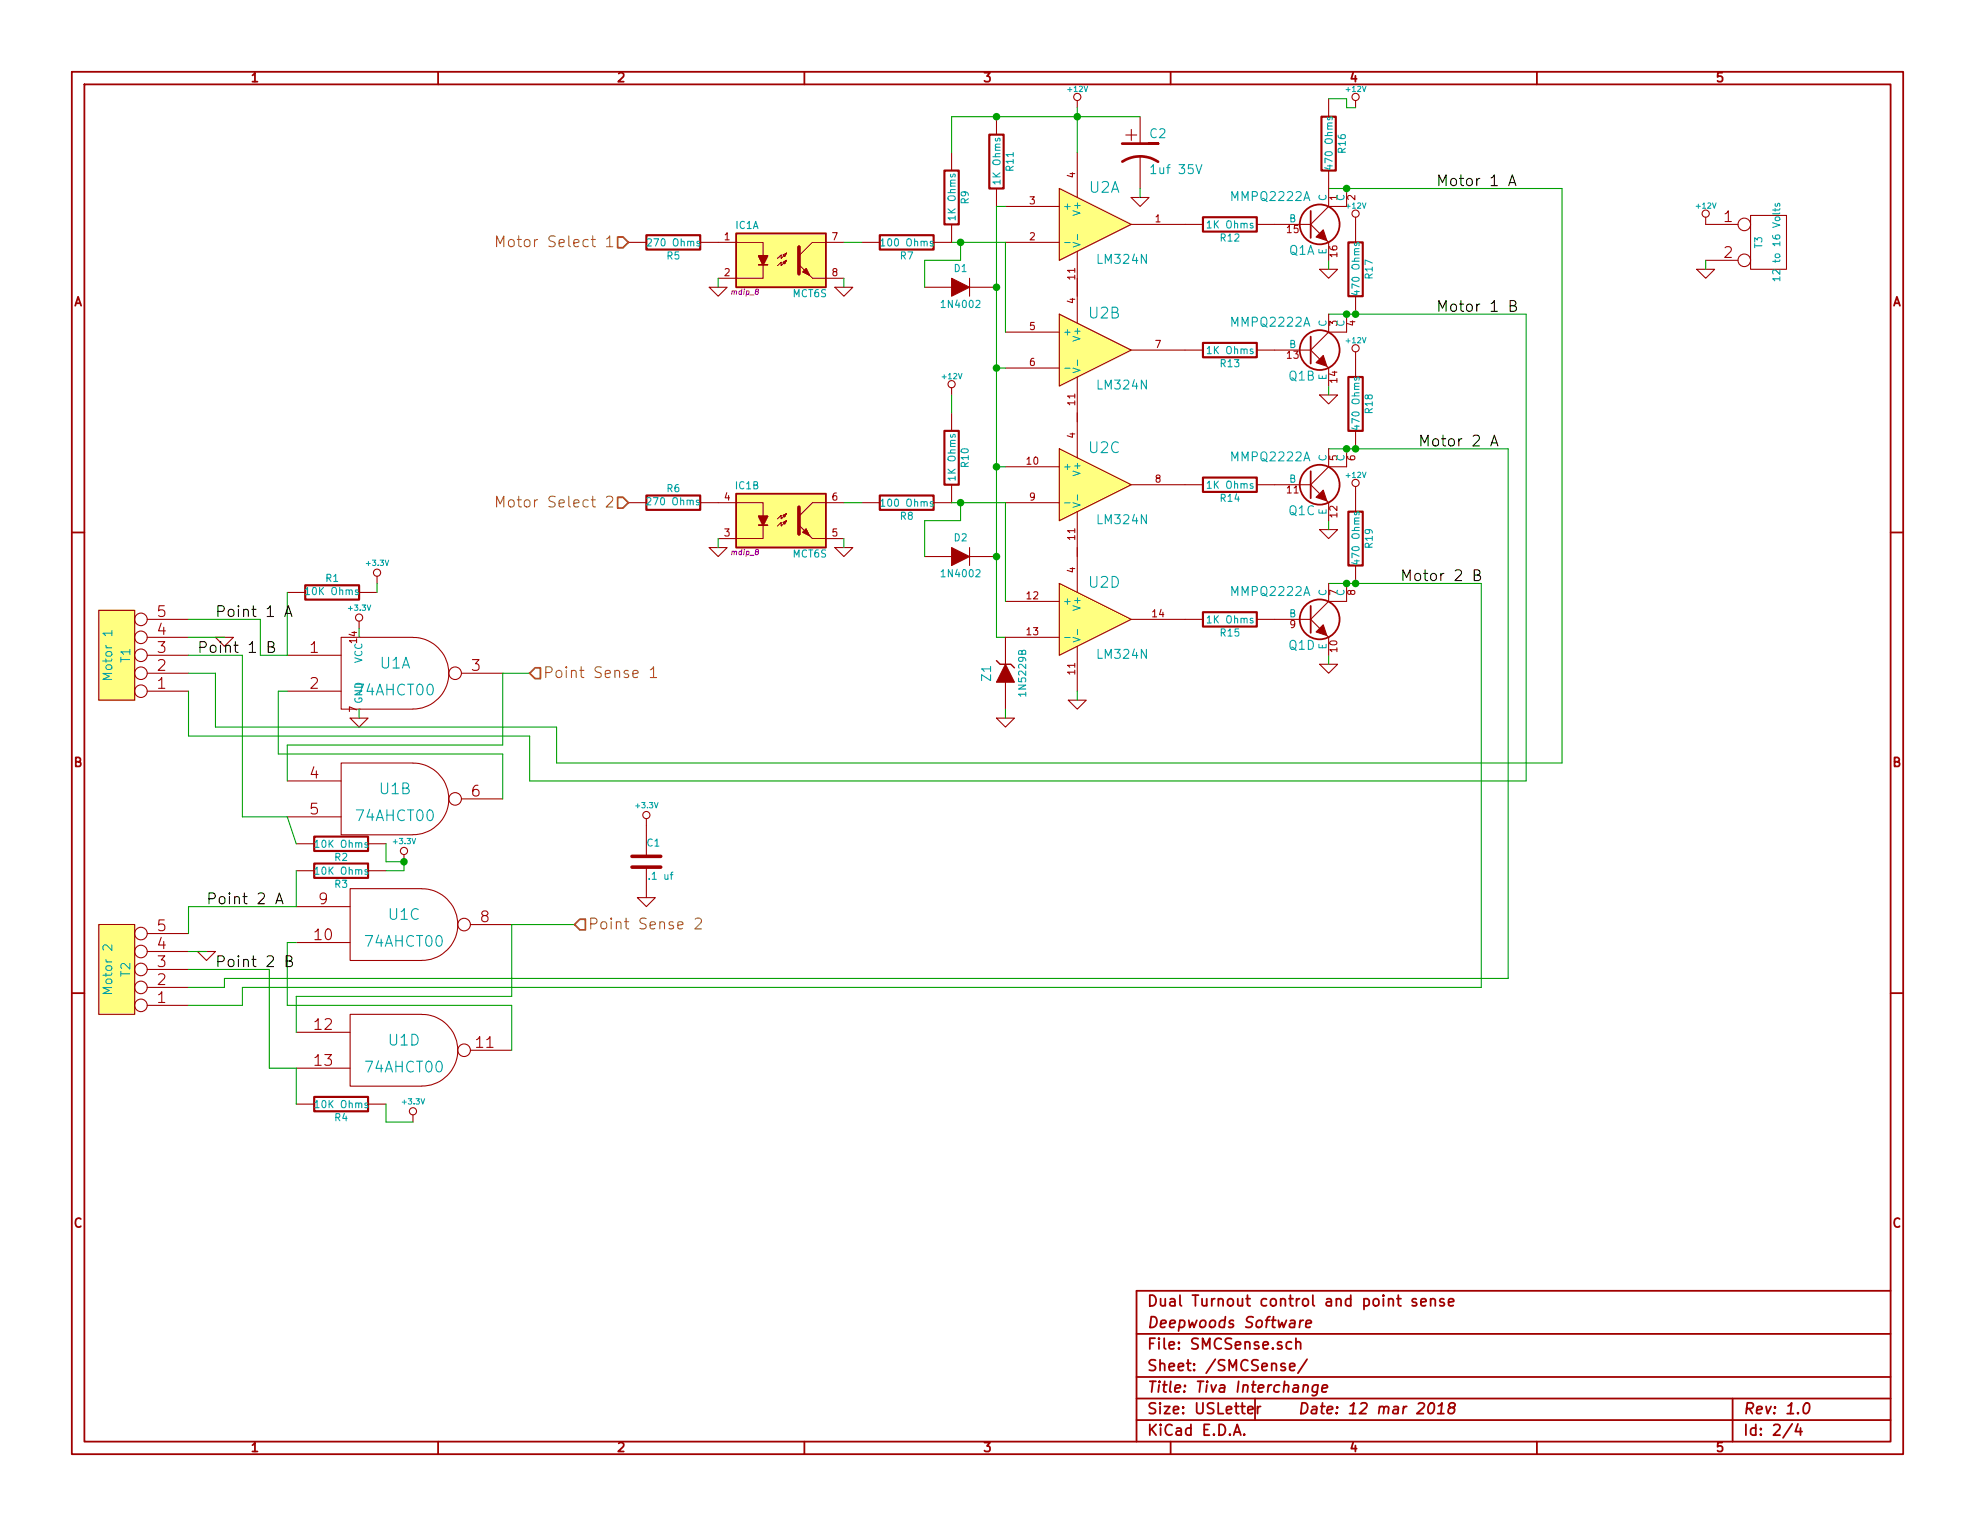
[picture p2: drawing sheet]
EESchema Schematic File Version 2
LIBS:mmpq2222a
LIBS:power
LIBS:device
LIBS:transistors
LIBS:conn
LIBS:linear
LIBS:regul
LIBS:74xx
LIBS:cmos4000
LIBS:adc-dac
LIBS:memory
LIBS:xilinx
LIBS:special
LIBS:microcontrollers
LIBS:dsp
LIBS:microchip
LIBS:analog_switches
LIBS:motorola
LIBS:texas
LIBS:intel
LIBS:audio
LIBS:interface
LIBS:digital-audio
LIBS:philips
LIBS:display
LIBS:cypress
LIBS:siliconi
LIBS:opto
LIBS:atmel
LIBS:contrib
LIBS:valves
LIBS:TivaInterchangeSMD-cache
EELAYER 27 0
EELAYER END
$Descr USLetter 11000 8500
encoding utf-8
Sheet 2 4
Title "Tiva Interchange"
Date "12 mar 2018"
Rev "1.0"
Comp "Deepwoods Software"
Comment1 "Dual Turnout control and point sense"
Comment2 ""
Comment3 ""
Comment4 ""
$EndDescr
$Comp
L 74AHCT00 U1
U 1 1
P 2200 3750
F 0 "U1" H 2200 3800 60  0000 C CNN
F 1 "74AHCT00" H 2200 3650 60  0000 C CNN
F 2 "~" H 2200 3750 60  0000 C CNN
F 3 "~" H 2200 3750 60  0000 C CNN
F 4 "595-SN74AHC00N" H 2200 3750 60  0001 C CNN "Mouser part Number"
	1    2200 3750
	1    0    0    -1  
$EndComp
$Comp
L 74AHCT00 U1
U 2 1
P 2200 4450
F 0 "U1" H 2200 4500 60  0000 C CNN
F 1 "74AHCT00" H 2200 4350 60  0000 C CNN
F 2 "SOIC-14" H 2200 4450 60  0001 C CNN
F 3 "~" H 2200 4450 60  0000 C CNN
F 4 "595-SN74AHC00D " H 2200 4450 60  0001 C CNN "Mouser part Number"
	2    2200 4450
	1    0    0    -1  
$EndComp
Wire Wire Line
	1600 4150 1600 4350
Wire Wire Line
	1600 4150 2800 4150
Wire Wire Line
	2800 4150 2800 3750
Wire Wire Line
	2800 4450 2800 4200
Wire Wire Line
	2800 4200 1550 4200
Wire Wire Line
	1550 4200 1550 3850
Wire Wire Line
	1550 3850 1600 3850
$Comp
L GND #PWR010
U 1 1
P 2000 4000
F 0 "#PWR010" H 2000 4000 30  0001 C CNN
F 1 "GND" H 2000 3930 30  0001 C CNN
F 2 "" H 2000 4000 60  0000 C CNN
F 3 "" H 2000 4000 60  0000 C CNN
	1    2000 4000
	1    0    0    -1  
$EndComp
Wire Wire Line
	2000 3950 2000 4000
$Comp
L +3.3V #PWR011
U 1 1
P 2000 3500
F 0 "#PWR011" H 2000 3460 30  0001 C CNN
F 1 "+3.3V" H 2000 3610 30  0000 C CNN
F 2 "" H 2000 3500 60  0000 C CNN
F 3 "" H 2000 3500 60  0000 C CNN
	1    2000 3500
	1    0    0    -1  
$EndComp
Wire Wire Line
	2000 3550 2000 3500
$Comp
L 74AHCT00 U1
U 3 1
P 2250 5150
F 0 "U1" H 2250 5200 60  0000 C CNN
F 1 "74AHCT00" H 2250 5050 60  0000 C CNN
F 2 "~" H 2250 5150 60  0000 C CNN
F 3 "~" H 2250 5150 60  0000 C CNN
	3    2250 5150
	1    0    0    -1  
$EndComp
$Comp
L 74AHCT00 U1
U 4 1
P 2250 5850
F 0 "U1" H 2250 5900 60  0000 C CNN
F 1 "74AHCT00" H 2250 5750 60  0000 C CNN
F 2 "~" H 2250 5850 60  0000 C CNN
F 3 "~" H 2250 5850 60  0000 C CNN
	4    2250 5850
	1    0    0    -1  
$EndComp
Wire Wire Line
	1650 5550 1650 5750
Wire Wire Line
	2850 5550 1650 5550
Wire Wire Line
	2850 5150 2850 5550
Wire Wire Line
	2850 5850 2850 5600
Wire Wire Line
	2850 5600 1600 5600
Wire Wire Line
	1600 5600 1600 5250
Wire Wire Line
	1600 5250 1650 5250
$Comp
L MCT6H IC1
U 1 1
P 4350 1450
F 0 "IC1" H 4160 1640 40  0000 C CNN
F 1 "MCT6S" H 4510 1260 40  0000 C CNN
F 2 "mdip_8" H 4150 1270 30  0000 C CIN
F 3 "~" H 4350 1450 60  0000 C CNN
F 4 "512-MCT6S" H 4350 1450 60  0001 C CNN "Mouser part Number"
	1    4350 1450
	1    0    0    -1  
$EndComp
$Comp
L MCT6H IC1
U 2 1
P 4350 2900
F 0 "IC1" H 4160 3090 40  0000 C CNN
F 1 "MCT6S" H 4510 2710 40  0000 C CNN
F 2 "mdip_8" H 4150 2720 30  0000 C CIN
F 3 "~" H 4350 2900 60  0000 C CNN
	2    4350 2900
	1    0    0    -1  
$EndComp
$Comp
L GND #PWR012
U 1 1
P 4000 1600
F 0 "#PWR012" H 4000 1600 30  0001 C CNN
F 1 "GND" H 4000 1530 30  0001 C CNN
F 2 "" H 4000 1600 60  0000 C CNN
F 3 "" H 4000 1600 60  0000 C CNN
	1    4000 1600
	1    0    0    -1  
$EndComp
$Comp
L GND #PWR013
U 1 1
P 4000 3050
F 0 "#PWR013" H 4000 3050 30  0001 C CNN
F 1 "GND" H 4000 2980 30  0001 C CNN
F 2 "" H 4000 3050 60  0000 C CNN
F 3 "" H 4000 3050 60  0000 C CNN
	1    4000 3050
	1    0    0    -1  
$EndComp
Wire Wire Line
	4000 1550 4000 1600
Wire Wire Line
	4000 3000 4000 3050
$Comp
L R R5
U 1 1
P 3750 1350
F 0 "R5" V 3830 1350 40  0000 C CNN
F 1 "270 Ohms" V 3757 1351 40  0000 C CNN
F 2 "~" V 3680 1350 30  0000 C CNN
F 3 "~" H 3750 1350 30  0000 C CNN
F 4 "603-CFR-25JR-52-270R" V 3750 1350 60  0001 C CNN "Mouser Part Number"
	1    3750 1350
	0    1    1    0   
$EndComp
$Comp
L R R6
U 1 1
P 3750 2800
F 0 "R6" V 3830 2800 40  0000 C CNN
F 1 "270 Ohms" V 3757 2801 40  0000 C CNN
F 2 "~" V 3680 2800 30  0000 C CNN
F 3 "~" H 3750 2800 30  0000 C CNN
F 4 "603-CFR-25JR-52-270R" V 3750 2800 60  0001 C CNN "Mouser Part Number"
	1    3750 2800
	0    -1   -1   0   
$EndComp
$Comp
L GND #PWR014
U 1 1
P 4700 3050
F 0 "#PWR014" H 4700 3050 30  0001 C CNN
F 1 "GND" H 4700 2980 30  0001 C CNN
F 2 "" H 4700 3050 60  0000 C CNN
F 3 "" H 4700 3050 60  0000 C CNN
	1    4700 3050
	1    0    0    -1  
$EndComp
$Comp
L GND #PWR015
U 1 1
P 4700 1600
F 0 "#PWR015" H 4700 1600 30  0001 C CNN
F 1 "GND" H 4700 1530 30  0001 C CNN
F 2 "" H 4700 1600 60  0000 C CNN
F 3 "" H 4700 1600 60  0000 C CNN
	1    4700 1600
	1    0    0    -1  
$EndComp
Wire Wire Line
	4700 1550 4700 1600
Wire Wire Line
	4700 3000 4700 3050
$Comp
L R R1
U 1 1
P 1850 3300
F 0 "R1" V 1930 3300 40  0000 C CNN
F 1 "10K Ohms" V 1857 3301 40  0000 C CNN
F 2 "~" V 1780 3300 30  0000 C CNN
F 3 "~" H 1850 3300 30  0000 C CNN
F 4 "603-CFR-25JR-5210K" V 1850 3300 60  0001 C CNN "Mouser Part Number"
	1    1850 3300
	0    -1   -1   0   
$EndComp
$Comp
L R R2
U 1 1
P 1900 4700
F 0 "R2" V 1980 4700 40  0000 C CNN
F 1 "10K Ohms" V 1907 4701 40  0000 C CNN
F 2 "~" V 1830 4700 30  0000 C CNN
F 3 "~" H 1900 4700 30  0000 C CNN
F 4 "603-CFR-25JR-5210K" V 1900 4700 60  0001 C CNN "Mouser Part Number"
	1    1900 4700
	0    1    1    0   
$EndComp
Wire Wire Line
	1600 4550 1650 4700
$Comp
L R R3
U 1 1
P 1900 4850
F 0 "R3" V 1980 4850 40  0000 C CNN
F 1 "10K Ohms" V 1907 4851 40  0000 C CNN
F 2 "~" V 1830 4850 30  0000 C CNN
F 3 "~" H 1900 4850 30  0000 C CNN
F 4 "603-CFR-25JR-5210K" V 1900 4850 60  0001 C CNN "Mouser Part Number"
	1    1900 4850
	0    1    1    0   
$EndComp
Wire Wire Line
	1650 4850 1650 5050
$Comp
L R R4
U 1 1
P 1900 6150
F 0 "R4" V 1980 6150 40  0000 C CNN
F 1 "10K Ohms" V 1907 6151 40  0000 C CNN
F 2 "~" V 1830 6150 30  0000 C CNN
F 3 "~" H 1900 6150 30  0000 C CNN
F 4 "603-CFR-25JR-5210K" V 1900 6150 60  0001 C CNN "Mouser Part Number"
	1    1900 6150
	0    1    1    0   
$EndComp
Wire Wire Line
	1650 5950 1650 6150
Wire Wire Line
	1600 3300 1600 3650
$Comp
L +3.3V #PWR016
U 1 1
P 2100 3250
F 0 "#PWR016" H 2100 3210 30  0001 C CNN
F 1 "+3.3V" H 2100 3360 30  0000 C CNN
F 2 "" H 2100 3250 60  0000 C CNN
F 3 "" H 2100 3250 60  0000 C CNN
	1    2100 3250
	1    0    0    -1  
$EndComp
Wire Wire Line
	2100 3250 2100 3300
$Comp
L +3.3V #PWR017
U 1 1
P 2250 4800
F 0 "#PWR017" H 2250 4760 30  0001 C CNN
F 1 "+3.3V" H 2250 4910 30  0000 C CNN
F 2 "" H 2250 4800 60  0000 C CNN
F 3 "" H 2250 4800 60  0000 C CNN
	1    2250 4800
	1    0    0    -1  
$EndComp
Wire Wire Line
	2150 4850 2250 4850
Wire Wire Line
	2250 4850 2250 4800
Wire Wire Line
	2250 4800 2150 4800
Wire Wire Line
	2150 4800 2150 4700
Connection ~ 2250 4800
$Comp
L +3.3V #PWR018
U 1 1
P 2300 6250
F 0 "#PWR018" H 2300 6210 30  0001 C CNN
F 1 "+3.3V" H 2300 6360 30  0000 C CNN
F 2 "" H 2300 6250 60  0000 C CNN
F 3 "" H 2300 6250 60  0000 C CNN
	1    2300 6250
	1    0    0    -1  
$EndComp
Wire Wire Line
	2150 6150 2150 6250
Wire Wire Line
	2150 6250 2300 6250
$Comp
L LM324N U2
U 1 1
P 6100 1250
F 0 "U2" H 6150 1450 60  0000 C CNN
F 1 "LM324N" H 6250 1050 50  0000 C CNN
F 2 "" H 6100 1250 60  0000 C CNN
F 3 "" H 6100 1250 60  0000 C CNN
F 4 "512-LM324N" H 6100 1250 60  0001 C CNN "Mouser part Number"
	1    6100 1250
	1    0    0    -1  
$EndComp
$Comp
L LM324N U2
U 2 1
P 6100 1950
F 0 "U2" H 6150 2150 60  0000 C CNN
F 1 "LM324N" H 6250 1750 50  0000 C CNN
F 2 "" H 6100 1950 60  0000 C CNN
F 3 "" H 6100 1950 60  0000 C CNN
	2    6100 1950
	1    0    0    -1  
$EndComp
$Comp
L LM324N U2
U 3 1
P 6100 2700
F 0 "U2" H 6150 2900 60  0000 C CNN
F 1 "LM324N" H 6250 2500 50  0000 C CNN
F 2 "" H 6100 2700 60  0000 C CNN
F 3 "" H 6100 2700 60  0000 C CNN
	3    6100 2700
	1    0    0    -1  
$EndComp
$Comp
L LM324N U2
U 4 1
P 6100 3450
F 0 "U2" H 6150 3650 60  0000 C CNN
F 1 "LM324N" H 6250 3250 50  0000 C CNN
F 2 "" H 6100 3450 60  0000 C CNN
F 3 "" H 6100 3450 60  0000 C CNN
	4    6100 3450
	1    0    0    -1  
$EndComp
$Comp
L +12V #PWR019
U 1 1
P 6000 600
F 0 "#PWR019" H 6000 550 20  0001 C CNN
F 1 "+12V" H 6000 700 30  0000 C CNN
F 2 "" H 6000 600 60  0000 C CNN
F 3 "" H 6000 600 60  0000 C CNN
	1    6000 600 
	1    0    0    -1  
$EndComp
$Comp
L CP1 C2
U 1 1
P 6350 850
F 0 "C2" H 6400 950 50  0000 L CNN
F 1 "1uf 35V" H 6400 750 50  0000 L CNN
F 2 "~" H 6350 850 60  0000 C CNN
F 3 "~" H 6350 850 60  0000 C CNN
F 4 "74-199D105X9035A1VE3" H 6350 850 60  0001 C CNN "Mouser Part Number"
	1    6350 850 
	1    0    0    -1  
$EndComp
Wire Wire Line
	5300 650  6350 650 
$Comp
L GND #PWR020
U 1 1
P 6350 1100
F 0 "#PWR020" H 6350 1100 30  0001 C CNN
F 1 "GND" H 6350 1030 30  0001 C CNN
F 2 "" H 6350 1100 60  0000 C CNN
F 3 "" H 6350 1100 60  0000 C CNN
	1    6350 1100
	1    0    0    -1  
$EndComp
Wire Wire Line
	6350 1050 6350 1100
$Comp
L R R11
U 1 1
P 5550 900
F 0 "R11" V 5630 900 40  0000 C CNN
F 1 "1K Ohms" V 5557 901 40  0000 C CNN
F 2 "~" V 5480 900 30  0000 C CNN
F 3 "~" H 5550 900 30  0000 C CNN
F 4 "279-2-1623927-3 " V 5550 900 60  0001 C CNN "Mouser Part Number"
	1    5550 900 
	1    0    0    -1  
$EndComp
Wire Wire Line
	5550 1150 5600 1150
$Comp
L R R9
U 1 1
P 5300 1100
F 0 "R9" V 5380 1100 40  0000 C CNN
F 1 "1K Ohms" V 5307 1101 40  0000 C CNN
F 2 "~" V 5230 1100 30  0000 C CNN
F 3 "~" H 5300 1100 30  0000 C CNN
F 4 "279-2-1623927-3" V 5300 1100 60  0001 C CNN "Mouser part Number"
	1    5300 1100
	1    0    0    -1  
$EndComp
Wire Wire Line
	5300 1350 5600 1350
Wire Wire Line
	5300 850  5300 650 
Connection ~ 5550 650 
Wire Wire Line
	6000 600  6000 850 
Connection ~ 6000 650 
$Comp
L R R7
U 1 1
P 5050 1350
F 0 "R7" V 5130 1350 40  0000 C CNN
F 1 "100 Ohms" V 5057 1351 40  0000 C CNN
F 2 "~" V 4980 1350 30  0000 C CNN
F 3 "~" H 5050 1350 30  0000 C CNN
F 4 "603-CFR-25JR-52100R" V 5050 1350 60  0001 C CNN "Mouser Part Number"
	1    5050 1350
	0    1    1    0   
$EndComp
Wire Wire Line
	4700 1350 4800 1350
Wire Wire Line
	5550 1150 5550 3550
Wire Wire Line
	5550 3550 5600 3550
Wire Wire Line
	5600 2600 5550 2600
Connection ~ 5550 2600
Wire Wire Line
	5600 2050 5550 2050
Connection ~ 5550 2050
Wire Wire Line
	5600 1350 5600 1850
$Comp
L GND #PWR021
U 1 1
P 6000 3900
F 0 "#PWR021" H 6000 3900 30  0001 C CNN
F 1 "GND" H 6000 3830 30  0001 C CNN
F 2 "" H 6000 3900 60  0000 C CNN
F 3 "" H 6000 3900 60  0000 C CNN
	1    6000 3900
	1    0    0    -1  
$EndComp
Wire Wire Line
	6000 3850 6000 3900
$Comp
L ZENER Z1
U 1 1
P 5600 3750
F 0 "Z1" H 5600 3850 50  0000 C CNN
F 1 "1N5229B" H 5600 3650 40  0000 C CNN
F 2 "~" H 5600 3750 60  0000 C CNN
F 3 "~" H 5600 3750 60  0000 C CNN
F 4 "512-1N5229BTR" H 5600 3750 60  0001 C CNN "Mouser Part Number"
	1    5600 3750
	0    -1   -1   0   
$EndComp
$Comp
L GND #PWR022
U 1 1
P 5600 4000
F 0 "#PWR022" H 5600 4000 30  0001 C CNN
F 1 "GND" H 5600 3930 30  0001 C CNN
F 2 "" H 5600 4000 60  0000 C CNN
F 3 "" H 5600 4000 60  0000 C CNN
	1    5600 4000
	1    0    0    -1  
$EndComp
Wire Wire Line
	5600 3950 5600 4000
$Comp
L DIODE D1
U 1 1
P 5350 1600
F 0 "D1" H 5350 1700 40  0000 C CNN
F 1 "1N4002" H 5350 1500 40  0000 C CNN
F 2 "~" H 5350 1600 60  0000 C CNN
F 3 "~" H 5350 1600 60  0000 C CNN
F 4 "833-1N4002-TP" H 5350 1600 60  0001 C CNN "Mouser Part Number"
	1    5350 1600
	1    0    0    -1  
$EndComp
Wire Wire Line
	5150 1600 5150 1450
Wire Wire Line
	5150 1450 5350 1450
Wire Wire Line
	5350 1450 5350 1350
Connection ~ 5350 1350
$Comp
L R R8
U 1 1
P 5050 2800
F 0 "R8" V 5130 2800 40  0000 C CNN
F 1 "100 Ohms" V 5057 2801 40  0000 C CNN
F 2 "~" V 4980 2800 30  0000 C CNN
F 3 "~" H 5050 2800 30  0000 C CNN
F 4 "603-CFR-25JR-52100R" V 5050 2800 60  0001 C CNN "Mouser Part Number"
	1    5050 2800
	0    1    1    0   
$EndComp
$Comp
L R R10
U 1 1
P 5300 2550
F 0 "R10" V 5380 2550 40  0000 C CNN
F 1 "1K Ohms" V 5307 2551 40  0000 C CNN
F 2 "~" V 5230 2550 30  0000 C CNN
F 3 "~" H 5300 2550 30  0000 C CNN
F 4 "279-2-1623927-3" V 5300 2550 60  0001 C CNN "Mouser Part Number"
	1    5300 2550
	1    0    0    -1  
$EndComp
$Comp
L +12V #PWR023
U 1 1
P 5300 2200
F 0 "#PWR023" H 5300 2150 20  0001 C CNN
F 1 "+12V" H 5300 2300 30  0000 C CNN
F 2 "" H 5300 2200 60  0000 C CNN
F 3 "" H 5300 2200 60  0000 C CNN
	1    5300 2200
	1    0    0    -1  
$EndComp
Wire Wire Line
	5300 2200 5300 2300
Wire Wire Line
	5300 2800 5600 2800
Wire Wire Line
	5600 2800 5600 3350
$Comp
L DIODE D2
U 1 1
P 5350 3100
F 0 "D2" H 5350 3200 40  0000 C CNN
F 1 "1N4002" H 5350 3000 40  0000 C CNN
F 2 "~" H 5350 3100 60  0000 C CNN
F 3 "~" H 5350 3100 60  0000 C CNN
F 4 "833-1N4002-TP" H 5350 3100 60  0001 C CNN "Mouser Part Number"
	1    5350 3100
	1    0    0    -1  
$EndComp
Wire Wire Line
	5350 2800 5350 2900
Wire Wire Line
	5350 2900 5150 2900
Wire Wire Line
	5150 2900 5150 3100
Connection ~ 5350 2800
Wire Wire Line
	4700 2800 4800 2800
$Comp
L CONN_5 T1
U 1 1
P 650 3650
F 0 "T1" V 600 3650 50  0000 C CNN
F 1 "Motor 1" V 700 3650 50  0000 C CNN
F 2 "~" H 650 3650 60  0000 C CNN
F 3 "~" H 650 3650 60  0000 C CNN
F 4 "571-282834-5" V 650 3650 60  0001 C CNN "Mouser Part Number"
	1    650  3650
	-1   0    0    1   
$EndComp
Wire Wire Line
	1600 3650 1450 3650
Wire Wire Line
	1450 3650 1450 3450
Wire Wire Line
	1450 3450 1050 3450
Wire Wire Line
	1600 4550 1350 4550
Wire Wire Line
	1350 4550 1350 3650
Wire Wire Line
	1350 3650 1050 3650
$Comp
L GND #PWR024
U 1 1
P 1250 3550
F 0 "#PWR024" H 1250 3550 30  0001 C CNN
F 1 "GND" H 1250 3480 30  0001 C CNN
F 2 "" H 1250 3550 60  0000 C CNN
F 3 "" H 1250 3550 60  0000 C CNN
	1    1250 3550
	1    0    0    -1  
$EndComp
Wire Wire Line
	1250 3550 1050 3550
$Comp
L CONN_5 T2
U 1 1
P 650 5400
F 0 "T2" V 600 5400 50  0000 C CNN
F 1 "Motor 2" V 700 5400 50  0000 C CNN
F 2 "~" H 650 5400 60  0000 C CNN
F 3 "~" H 650 5400 60  0000 C CNN
F 4 "571-282834-5" V 650 5400 60  0001 C CNN "Mouser Part Number"
	1    650  5400
	-1   0    0    1   
$EndComp
Wire Wire Line
	1650 5050 1050 5050
Wire Wire Line
	1050 5050 1050 5200
Wire Wire Line
	1650 5950 1500 5950
Wire Wire Line
	1500 5950 1500 5400
Wire Wire Line
	1500 5400 1050 5400
$Comp
L GND #PWR025
U 1 1
P 1150 5300
F 0 "#PWR025" H 1150 5300 30  0001 C CNN
F 1 "GND" H 1150 5230 30  0001 C CNN
F 2 "" H 1150 5300 60  0000 C CNN
F 3 "" H 1150 5300 60  0000 C CNN
	1    1150 5300
	1    0    0    -1  
$EndComp
Wire Wire Line
	1150 5300 1050 5300
$Comp
L R R15
U 1 1
P 6850 3450
F 0 "R15" V 6930 3450 40  0000 C CNN
F 1 "1K Ohms" V 6857 3451 40  0000 C CNN
F 2 "~" V 6780 3450 30  0000 C CNN
F 3 "~" H 6850 3450 30  0000 C CNN
F 4 "279-2-1623927-3" V 6850 3450 60  0001 C CNN "Mouser Part Number"
	1    6850 3450
	0    1    1    0   
$EndComp
$Comp
L R R14
U 1 1
P 6850 2700
F 0 "R14" V 6930 2700 40  0000 C CNN
F 1 "1K Ohms" V 6857 2701 40  0000 C CNN
F 2 "~" V 6780 2700 30  0000 C CNN
F 3 "~" H 6850 2700 30  0000 C CNN
F 4 "279-2-1623927-3" V 6850 2700 60  0001 C CNN "Mouser Part Number"
	1    6850 2700
	0    1    1    0   
$EndComp
$Comp
L R R13
U 1 1
P 6850 1950
F 0 "R13" V 6930 1950 40  0000 C CNN
F 1 "1K Ohms" V 6857 1951 40  0000 C CNN
F 2 "~" V 6780 1950 30  0000 C CNN
F 3 "~" H 6850 1950 30  0000 C CNN
F 4 "279-2-1623927-3" V 6850 1950 60  0001 C CNN "Mouser Part Number"
	1    6850 1950
	0    1    1    0   
$EndComp
$Comp
L R R12
U 1 1
P 6850 1250
F 0 "R12" V 6930 1250 40  0000 C CNN
F 1 "1K Ohms" V 6857 1251 40  0000 C CNN
F 2 "~" V 6780 1250 30  0000 C CNN
F 3 "~" H 6850 1250 30  0000 C CNN
F 4 "279-2-1623927-3" V 6850 1250 60  0001 C CNN "Mouser Part Number"
	1    6850 1250
	0    1    1    0   
$EndComp
$Comp
L R R16
U 1 1
P 7400 800
F 0 "R16" V 7480 800 40  0000 C CNN
F 1 "470 Ohms" V 7407 801 40  0000 C CNN
F 2 "~" V 7330 800 30  0000 C CNN
F 3 "~" H 7400 800 30  0000 C CNN
F 4 "279-CFR50J470R" V 7400 800 60  0001 C CNN "Mouser part Number"
	1    7400 800 
	1    0    0    -1  
$EndComp
$Comp
L R R17
U 1 1
P 7550 1500
F 0 "R17" V 7630 1500 40  0000 C CNN
F 1 "470 Ohms" V 7557 1501 40  0000 C CNN
F 2 "~" V 7480 1500 30  0000 C CNN
F 3 "~" H 7550 1500 30  0000 C CNN
F 4 "279-CFR50J470R " V 7550 1500 60  0001 C CNN "Mouser Part Number"
	1    7550 1500
	1    0    0    -1  
$EndComp
Wire Wire Line
	7400 1750 8500 1750
$Comp
L R R18
U 1 1
P 7550 2250
F 0 "R18" V 7630 2250 40  0000 C CNN
F 1 "470 Ohms" V 7557 2251 40  0000 C CNN
F 2 "~" V 7480 2250 30  0000 C CNN
F 3 "~" H 7550 2250 30  0000 C CNN
F 4 "279-CFR50J470R " V 7550 2250 60  0001 C CNN "Mouser Part Number"
	1    7550 2250
	1    0    0    -1  
$EndComp
Wire Wire Line
	7400 2500 8400 2500
$Comp
L R R19
U 1 1
P 7550 3000
F 0 "R19" V 7630 3000 40  0000 C CNN
F 1 "470 Ohms" V 7557 3001 40  0000 C CNN
F 2 "~" V 7480 3000 30  0000 C CNN
F 3 "~" H 7550 3000 30  0000 C CNN
F 4 "279-CFR50J470R" V 7550 3000 60  0001 C CNN "Mousere Part Number"
	1    7550 3000
	1    0    0    -1  
$EndComp
Wire Wire Line
	7400 3250 8250 3250
$Comp
L +12V #PWR026
U 1 1
P 7550 600
F 0 "#PWR026" H 7550 550 20  0001 C CNN
F 1 "+12V" H 7550 700 30  0000 C CNN
F 2 "" H 7550 600 60  0000 C CNN
F 3 "" H 7550 600 60  0000 C CNN
	1    7550 600 
	1    0    0    -1  
$EndComp
Wire Wire Line
	7400 550  7500 550 
Wire Wire Line
	7500 550  7500 600 
Wire Wire Line
	7500 600  7550 600 
$Comp
L +12V #PWR027
U 1 1
P 7550 1250
F 0 "#PWR027" H 7550 1200 20  0001 C CNN
F 1 "+12V" H 7550 1350 30  0000 C CNN
F 2 "" H 7550 1250 60  0000 C CNN
F 3 "" H 7550 1250 60  0000 C CNN
	1    7550 1250
	1    0    0    -1  
$EndComp
$Comp
L +12V #PWR028
U 1 1
P 7550 2000
F 0 "#PWR028" H 7550 1950 20  0001 C CNN
F 1 "+12V" H 7550 2100 30  0000 C CNN
F 2 "" H 7550 2000 60  0000 C CNN
F 3 "" H 7550 2000 60  0000 C CNN
	1    7550 2000
	1    0    0    -1  
$EndComp
$Comp
L +12V #PWR029
U 1 1
P 7550 2750
F 0 "#PWR029" H 7550 2700 20  0001 C CNN
F 1 "+12V" H 7550 2850 30  0000 C CNN
F 2 "" H 7550 2750 60  0000 C CNN
F 3 "" H 7550 2750 60  0000 C CNN
	1    7550 2750
	1    0    0    -1  
$EndComp
$Comp
L GND #PWR030
U 1 1
P 7400 1500
F 0 "#PWR030" H 7400 1500 30  0001 C CNN
F 1 "GND" H 7400 1430 30  0001 C CNN
F 2 "" H 7400 1500 60  0000 C CNN
F 3 "" H 7400 1500 60  0000 C CNN
	1    7400 1500
	1    0    0    -1  
$EndComp
$Comp
L GND #PWR031
U 1 1
P 7400 2200
F 0 "#PWR031" H 7400 2200 30  0001 C CNN
F 1 "GND" H 7400 2130 30  0001 C CNN
F 2 "" H 7400 2200 60  0000 C CNN
F 3 "" H 7400 2200 60  0000 C CNN
	1    7400 2200
	1    0    0    -1  
$EndComp
$Comp
L GND #PWR032
U 1 1
P 7400 2950
F 0 "#PWR032" H 7400 2950 30  0001 C CNN
F 1 "GND" H 7400 2880 30  0001 C CNN
F 2 "" H 7400 2950 60  0000 C CNN
F 3 "" H 7400 2950 60  0000 C CNN
	1    7400 2950
	1    0    0    -1  
$EndComp
$Comp
L GND #PWR033
U 1 1
P 7400 3700
F 0 "#PWR033" H 7400 3700 30  0001 C CNN
F 1 "GND" H 7400 3630 30  0001 C CNN
F 2 "" H 7400 3700 60  0000 C CNN
F 3 "" H 7400 3700 60  0000 C CNN
	1    7400 3700
	1    0    0    -1  
$EndComp
Wire Wire Line
	7400 3650 7400 3700
Wire Wire Line
	7400 2900 7400 2950
Wire Wire Line
	7400 2150 7400 2200
Wire Wire Line
	7400 1450 7400 1500
Wire Wire Line
	7400 1050 8700 1050
Wire Wire Line
	8700 1050 8700 4250
Wire Wire Line
	8700 4250 3100 4250
Wire Wire Line
	3100 4250 3100 4050
Wire Wire Line
	3100 4050 1200 4050
Wire Wire Line
	1200 4050 1200 3750
Wire Wire Line
	1200 3750 1050 3750
Wire Wire Line
	8500 1750 8500 4350
Wire Wire Line
	8500 4350 2950 4350
Wire Wire Line
	2950 4350 2950 4100
Wire Wire Line
	2950 4100 1050 4100
Wire Wire Line
	1050 4100 1050 3850
Connection ~ 7550 1750
Wire Wire Line
	8400 2500 8400 5450
Wire Wire Line
	8400 5450 1250 5450
Wire Wire Line
	1250 5450 1250 5500
Wire Wire Line
	1250 5500 1050 5500
Connection ~ 7550 2500
Wire Wire Line
	8250 3250 8250 5500
Wire Wire Line
	8250 5500 1350 5500
Wire Wire Line
	1350 5500 1350 5600
Wire Wire Line
	1350 5600 1050 5600
Connection ~ 7550 3250
Wire Wire Line
	2800 3750 2950 3750
Wire Wire Line
	3200 5150 2850 5150
Text Label 8000 1050 0    60   ~ 0
Motor 1 A
Text Label 8000 1750 0    60   ~ 0
Motor 1 B
Text Label 7900 2500 0    60   ~ 0
Motor 2 A
Text Label 7800 3250 0    60   ~ 0
Motor 2 B
Text Label 1200 3450 0    60   ~ 0
Point 1 A
Text Label 1100 3650 0    60   ~ 0
Point 1 B
Text Label 1150 5050 0    60   ~ 0
Point 2 A
Text Label 1200 5400 0    60   ~ 0
Point 2 B
$Comp
L CONN_2 T3
U 1 1
P 9850 1350
F 0 "T3" V 9800 1350 40  0000 C CNN
F 1 "12 to 16 Volts" V 9900 1350 40  0000 C CNN
F 2 "~" H 9850 1350 60  0000 C CNN
F 3 "~" H 9850 1350 60  0000 C CNN
F 4 "571-282834-2" V 9850 1350 60  0001 C CNN "Mouser Partnumber"
	1    9850 1350
	1    0    0    -1  
$EndComp
$Comp
L +12V #PWR034
U 1 1
P 9500 1250
F 0 "#PWR034" H 9500 1200 20  0001 C CNN
F 1 "+12V" H 9500 1350 30  0000 C CNN
F 2 "" H 9500 1250 60  0000 C CNN
F 3 "" H 9500 1250 60  0000 C CNN
	1    9500 1250
	1    0    0    -1  
$EndComp
$Comp
L GND #PWR035
U 1 1
P 9500 1500
F 0 "#PWR035" H 9500 1500 30  0001 C CNN
F 1 "GND" H 9500 1430 30  0001 C CNN
F 2 "" H 9500 1500 60  0000 C CNN
F 3 "" H 9500 1500 60  0000 C CNN
	1    9500 1500
	1    0    0    -1  
$EndComp
Wire Wire Line
	9500 1450 9500 1500
$Comp
L C C1
U 1 1
P 3600 4800
F 0 "C1" H 3600 4900 40  0000 L CNN
F 1 ".1 uf" H 3606 4715 40  0000 L CNN
F 2 "~" H 3638 4650 30  0000 C CNN
F 3 "~" H 3600 4800 60  0000 C CNN
F 4 "21RZ310-RC" H 3600 4800 60  0001 C CNN "Mouser part Number"
	1    3600 4800
	1    0    0    -1  
$EndComp
$Comp
L +3.3V #PWR036
U 1 1
P 3600 4600
F 0 "#PWR036" H 3600 4560 30  0001 C CNN
F 1 "+3.3V" H 3600 4710 30  0000 C CNN
F 2 "" H 3600 4600 60  0000 C CNN
F 3 "" H 3600 4600 60  0000 C CNN
	1    3600 4600
	1    0    0    -1  
$EndComp
$Comp
L GND #PWR037
U 1 1
P 3600 5000
F 0 "#PWR037" H 3600 5000 30  0001 C CNN
F 1 "GND" H 3600 4930 30  0001 C CNN
F 2 "" H 3600 5000 60  0000 C CNN
F 3 "" H 3600 5000 60  0000 C CNN
	1    3600 5000
	1    0    0    -1  
$EndComp
Connection ~ 5550 1600
Connection ~ 5550 3100
Text HLabel 3500 1350 0    60   Input ~ 0
Motor Select 1
Text HLabel 3500 2800 0    60   Input ~ 0
Motor Select 2
Text HLabel 2950 3750 2    60   Input ~ 0
Point Sense 1
Text HLabel 3200 5150 2    60   Input ~ 0
Point Sense 2
$Comp
L MMPQ2222A Q1
U 1 1
P 7300 1250
F 0 "Q1" H 7300 1100 50  0000 R CNN
F 1 "MMPQ2222A" H 7300 1400 50  0000 R CNN
F 2 "~" H 7300 1250 60  0000 C CNN
F 3 "~" H 7300 1250 60  0000 C CNN
	1    7300 1250
	1    0    0    -1  
$EndComp
$Comp
L MMPQ2222A Q1
U 2 1
P 7300 1950
F 0 "Q1" H 7300 1800 50  0000 R CNN
F 1 "MMPQ2222A" H 7300 2100 50  0000 R CNN
F 2 "~" H 7300 1950 60  0000 C CNN
F 3 "~" H 7300 1950 60  0000 C CNN
	2    7300 1950
	1    0    0    -1  
$EndComp
$Comp
L MMPQ2222A Q1
U 3 1
P 7300 2700
F 0 "Q1" H 7300 2550 50  0000 R CNN
F 1 "MMPQ2222A" H 7300 2850 50  0000 R CNN
F 2 "~" H 7300 2700 60  0000 C CNN
F 3 "~" H 7300 2700 60  0000 C CNN
	3    7300 2700
	1    0    0    -1  
$EndComp
$Comp
L MMPQ2222A Q1
U 4 1
P 7300 3450
F 0 "Q1" H 7300 3300 50  0000 R CNN
F 1 "MMPQ2222A" H 7300 3600 50  0000 R CNN
F 2 "~" H 7300 3450 60  0000 C CNN
F 3 "~" H 7300 3450 60  0000 C CNN
	4    7300 3450
	1    0    0    -1  
$EndComp
Connection ~ 7500 1050
Connection ~ 7500 1750
Connection ~ 7500 2500
Connection ~ 7500 3250
$EndSCHEMATC
